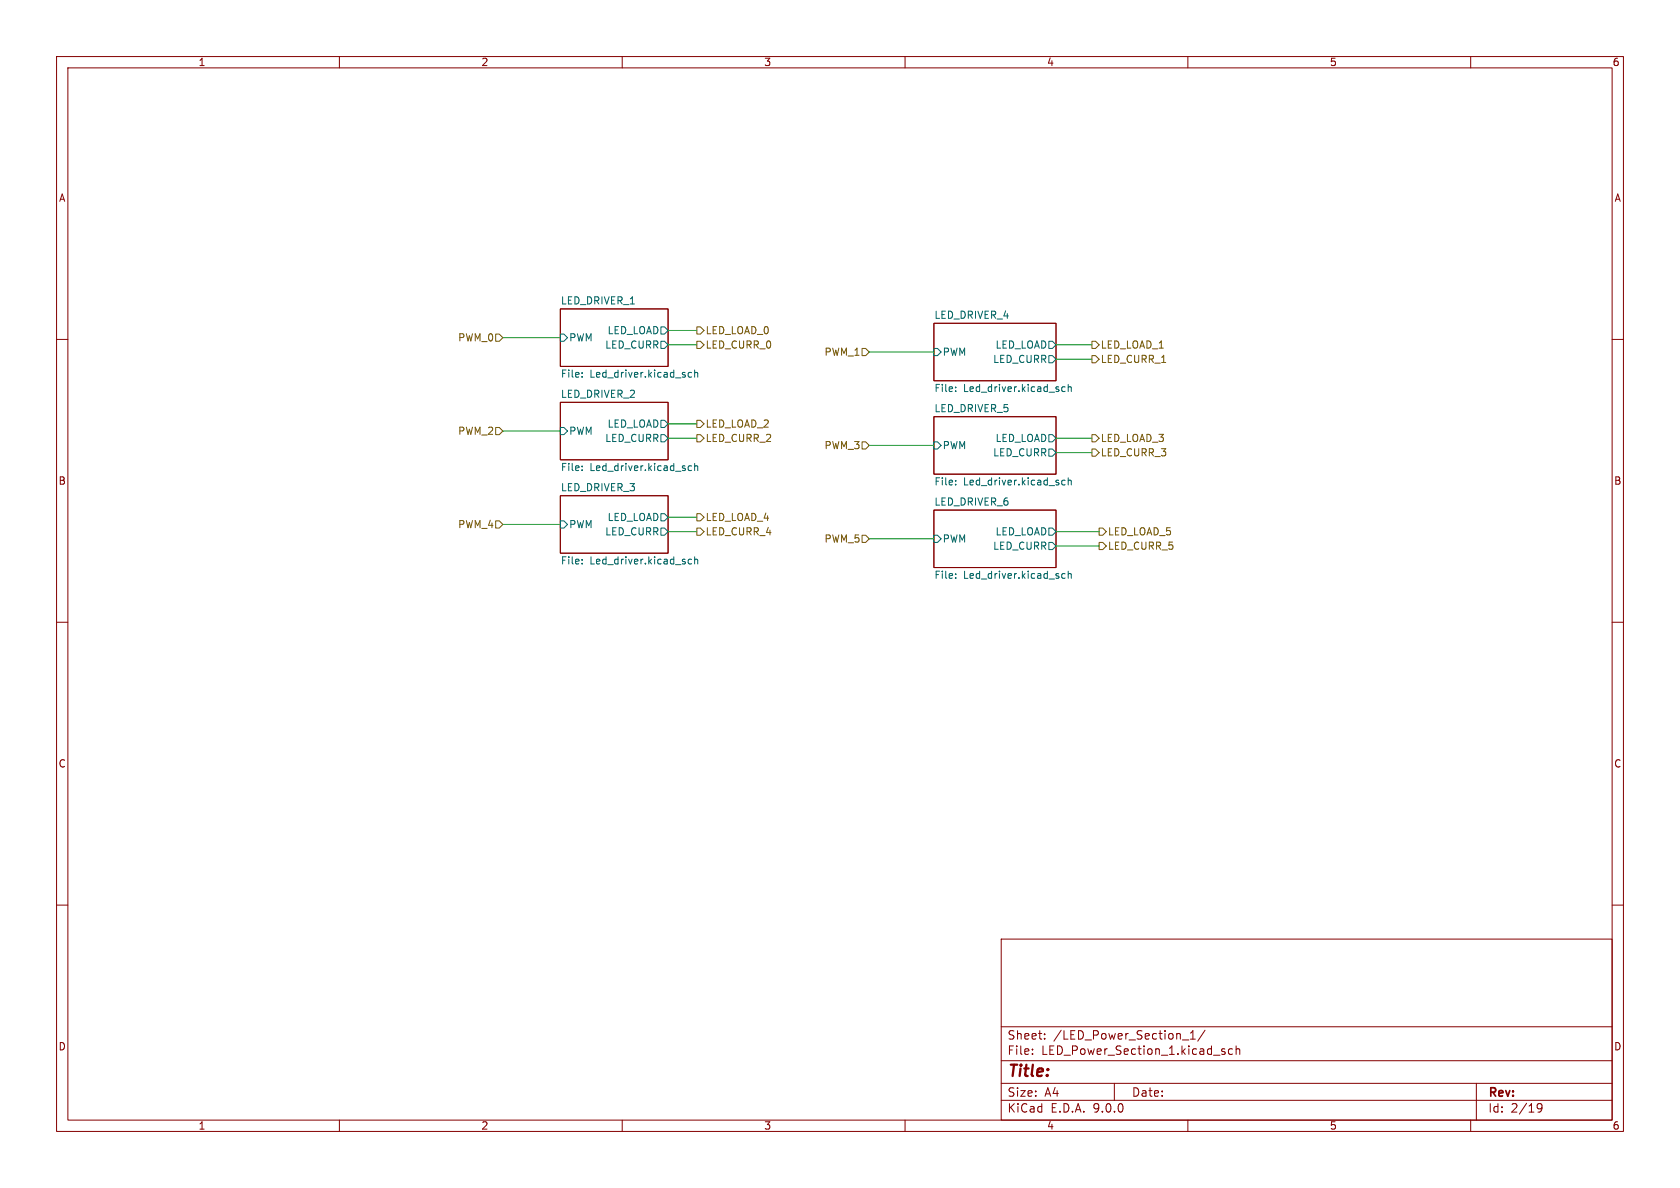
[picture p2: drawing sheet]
<svg xmlns="http://www.w3.org/2000/svg" width="297mm" height="210mm" viewBox="0 0 297 210" stroke-linecap="round" stroke-linejoin="round" font-family="sans-serif">
<g fill="none" stroke="#840000" stroke-width=".18">
<path d="M10 10h277v190h-277zM12 12h273v186h-273zM60 10v2M110 10v2M160 10v2M210 10v2M260 10v2M99.1 54.6h19v10.2h-19zM165.1 57.2h21.6v10.1h-21.6zM10 60h2M99.1 71.1h19v10.2h-19zM165.1 73.7h21.6v10.1h-21.6z"/>
<path d="M285 60h2M99.1 87.6h19v10.2h-19zM165.1 90.2h21.6v10.1h-21.6zM10 110h2M285 110h2M10 160h2M177 166h108v32h-108zM285 160h2M60 198v2M110 198v2M160 198v2M177 194.5h108"/>
<path d="M177 191.5h108M177 187.5h108M177 181.5h108M182.5 186.3v.1M182.5 185.5v.1M184.7 183.6v.1M184.7 182.8v.1M197 191.5v3M209 183.8h1.2M210 198v2M210.5 183.7h.8M210.5 182.6l.4-.4v1.5"/>
<path d="M213 182.1l-1.3 2M216 185.8l.5 .2 .1 .1-.1 .2-.4 .1M216 185.5h.5M217.9 185.5l-.4-.1-.3 .3v.4l.1 .2h.6M218.5 185.5l.2-.1 .4 .1 .1 .9M218.5 184.9v1.5M260 198v2M261 191.5v6.5M271.7 195.4l.3-.3 .5 .1a.99 .99 0 0 1-.3 1.4h-.3M271.7 195.7l.3 .3h.3l.3-.3"/>
</g>
<g fill="none" stroke="#006464" stroke-width=".18">
<path d="M99.1 59.1h.6l.6 .6-.6 .6h-.6zM116.8 57.8h.7l.6 .6-.6 .7h-.7zM99.1 75.6h.6l.6 .6-.6 .6h-.6zM102.9 66.6v.1M102.9 65.9v.1M116.8 60.3h.7l.6 .7-.6 .6h-.7zM116.8 76.8h.7l.6 .7-.6 .6h-.7zM116.8 74.3h.7l.6 .6-.6 .7h-.7zM122.3 65.9l-.4-.1-.2 .3 .1 .5h.5M122.8 66l.2-.2 .3 .1 .1 .8M122.8 65.4v1.3M165.1 78.1h.6l.7 .6-.7 .7h-.6z"/>
<path d="M165.1 61.6h.6l.7 .6-.7 .7h-.6zM168.9 68.4v.2M168.9 69.1v.1M185.4 79.4h.7l.6 .6-.6 .6h-.7zM185.4 76.8h.7l.6 .7-.6 .6h-.7zM185.4 62.9h.7l.6 .6-.6 .6h-.7zM185.4 60.3h.7l.6 .7-.6 .6h-.7zM188.3 68.4h-.4l-.2 .2 .1 .6h.5M188.8 67.9v1.3M188.8 68.5l.2-.1h.3l.1 .8M99.1 92.1h.6l.6 .6-.6 .6h-.6zM102.9 82.4v.1"/>
<path d="M102.9 83.1v.1M102.9 98.9v.1M102.9 99.6v.1M116.8 93.3h.7l.6 .7-.6 .6h-.7zM116.8 90.8h.7l.6 .6-.6 .7h-.7zM122.3 82.4l-.4-.1-.2 .3 .1 .5h.5M122.3 98.9h-.4l-.2 .2 .1 .5h.5M122.8 81.9v1.3M122.8 98.4v1.3M122.8 82.5l.2-.2 .3 .1 .1 .8M122.8 99l.2-.1h.3l.1 .8M165.1 94.6h.6l.7 .7-.7 .6h-.6z"/>
<path d="M168.9 84.9v.2M168.9 85.6v.1M185.4 95.9h.7l.6 .6-.6 .7h-.7zM185.4 93.3h.7l.6 .7-.6 .6h-.7zM188.3 84.9h-.4l-.2 .2 .1 .6h.5M188.8 84.5v1.2M188.8 85l.2-.1h.3l.1 .8M168.9 102.1v.1M168.9 101.5v.1M188.3 101.5l-.4-.1-.2 .2 .1 .6h.5M188.8 101.5l.2-.1 .3 .1 .1 .7M188.8 101v1.2"/>
</g>
<g fill="none" stroke="#725600" stroke-width=".18">
<path d="M87.6 59.1h.7l.6 .6-.6 .6h-.7zM123.2 57.8h.6l.7 .6-.7 .7h-.6zM87.6 75.6h.7l.6 .6-.6 .6h-.7zM123.2 76.8h.6l.7 .7-.7 .6h-.6zM123.2 60.3h.6l.7 .7-.7 .6h-.6zM123.2 74.3h.6l.7 .6-.7 .7h-.6zM152.4 61.6h.6l.7 .6-.7 .7h-.6zM152.4 78.1h.6l.7 .6-.7 .7h-.6zM193 79.4h.7l.6 .6-.6 .6h-.7zM193 76.8h.7l.6 .7-.6 .6h-.7zM193 60.3h.7l.6 .7-.6 .6h-.7zM193 62.9h.7l.6 .6-.6 .6h-.7z"/>
<path d="M87.6 92.1h.7l.6 .6-.6 .6h-.7zM123.2 93.3h.6l.7 .7-.7 .6h-.6zM123.2 90.8h.6l.7 .6-.7 .7h-.6zM152.4 94.6h.6l.7 .7-.7 .6h-.6zM194.3 93.3h.6l.7 .7-.7 .6h-.6zM194.3 95.9h.6l.7 .6-.7 .7h-.6z"/>
</g>
<g fill="none" stroke="#009600" stroke-width=".18">
<path d="M88.9 59.7h10.2M118.1 58.4h5.1M88.9 76.2h10.2M118.1 74.9h5.1M118.1 61h5.1M118.1 77.5h5.1M153.7 78.7h11.4M153.7 62.2h11.4M186.7 61h6.3M186.7 77.5h6.3M186.7 63.5h6.3M88.9 92.7h10.2"/>
<path d="M118.1 94h5.1M118.1 91.4h5.1M153.7 95.3h11.4M186.7 94h7.6M186.7 96.5h7.6M186.7 80h6.3"/>
</g>
<text font-size="2.8" fill="#840000" x="178" y="190.9">Title:</text>
<g font-size="2.1" fill="#840000">
<text x="178" y="184">Sheet:</text>
<text x="186.2" y="184">/LED_Power_Section_1/</text>
<text x="178" y="186.7">File:</text>
<text x="184.1" y="186.7">LED_Power_Section_1.kicad_sch</text>
<text x="178" y="196.9">KiCad</text>
<text x="178" y="194.1">Size:</text>
<text x="184.7" y="194.1">A4</text>
<text x="185.7" y="196.9">E.D.A.</text>
<text x="193.3" y="196.9">9.0.0</text>
<text x="200" y="194.1">Date:</text>
<text x="263" y="194.3">Rev:</text>
<text x="263" y="196.9">Id:</text>
<text x="267.1" y="196.9">2/19</text>
</g>
<g font-size="1.8" fill="#840000">
<text x="35" y="11.9">1</text>
<text x="85" y="11.9">2</text>
<text x="135" y="11.9">3</text>
<text x="185" y="11.9">4</text>
<text x="235" y="11.9">5</text>
<text x="285" y="11.9">6</text>
<text x="10.3" y="35.9">A</text>
<text x="285.3" y="35.9">A</text>
<text x="10.3" y="85.9">B</text>
<text x="285.3" y="85.9">B</text>
<text x="10.3" y="135.9">C</text>
<text x="285.3" y="135.9">C</text>
<text x="10.3" y="185.9">D</text>
<text x="285.3" y="185.9">D</text>
<text x="35" y="199.9">1</text>
<text x="85" y="199.9">2</text>
<text x="135" y="199.9">3</text>
<text x="185" y="199.9">4</text>
<text x="235" y="199.9">5</text>
<text x="285" y="199.9">6</text>
</g>
<g font-size="1.8" fill="#006464">
<text x="99.1" y="53.9">LED_DRIVER_1</text>
<text x="107.3" y="59.3">LED_LOAD</text>
<text x="165.1" y="56.4">LED_DRIVER_4</text>
<text x="100.5" y="60.6">PWM</text>
<text x="106.9" y="61.8">LED_CURR</text>
<text x="166.6" y="63.1">PWM</text>
<text x="175.5" y="64.4">LED_CURR</text>
<text x="175.9" y="61.8">LED_LOAD</text>
<text x="99.1" y="67.1">File:</text>
<text x="99.1" y="70.4">LED_DRIVER_2</text>
<text x="104.3" y="67.1">Led_driver.kicad_sch</text>
<text x="165.1" y="69.6">File:</text>
<text x="170.3" y="69.6">Led_driver.kicad_sch</text>
<text x="100.5" y="77.1">PWM</text>
<text x="107.3" y="75.8">LED_LOAD</text>
<text x="165.1" y="72.9">LED_DRIVER_5</text>
<text x="99.1" y="83.6">File:</text>
<text x="104.3" y="83.6">Led_driver.kicad_sch</text>
<text x="106.9" y="78.3">LED_CURR</text>
<text x="166.6" y="79.6">PWM</text>
<text x="175.5" y="80.9">LED_CURR</text>
<text x="175.9" y="78.3">LED_LOAD</text>
<text x="99.1" y="86.9">LED_DRIVER_3</text>
<text x="165.1" y="89.5">LED_DRIVER_6</text>
<text x="165.1" y="86.1">File:</text>
<text x="170.3" y="86.1">Led_driver.kicad_sch</text>
<text x="100.5" y="93.6">PWM</text>
<text x="106.9" y="94.8">LED_CURR</text>
<text x="107.3" y="92.3">LED_LOAD</text>
<text x="175.9" y="94.8">LED_LOAD</text>
<text x="99.1" y="100.1">File:</text>
<text x="104.3" y="100.1">Led_driver.kicad_sch</text>
<text x="166.6" y="96.1">PWM</text>
<text x="175.5" y="97.4">LED_CURR</text>
<text x="165.1" y="102.6">File:</text>
<text x="170.3" y="102.6">Led_driver.kicad_sch</text>
</g>
<g font-size="1.8" fill="#725600">
<text x="124.7" y="59.3">LED_LOAD_0</text>
<text x="80.9" y="60.6">PWM_0</text>
<text x="124.7" y="61.8">LED_CURR_0</text>
<text x="145.7" y="63.1">PWM_1</text>
<text x="194.5" y="61.8">LED_LOAD_1</text>
<text x="194.5" y="64.4">LED_CURR_1</text>
<text x="80.9" y="77.1">PWM_2</text>
<text x="124.7" y="75.8">LED_LOAD_2</text>
<text x="124.7" y="78.3">LED_CURR_2</text>
<text x="145.7" y="79.6">PWM_3</text>
<text x="194.5" y="80.9">LED_CURR_3</text>
<text x="194.5" y="78.3">LED_LOAD_3</text>
<text x="80.9" y="93.6">PWM_4</text>
<text x="124.7" y="94.8">LED_CURR_4</text>
<text x="124.7" y="92.3">LED_LOAD_4</text>
<text x="195.8" y="94.8">LED_LOAD_5</text>
<text x="145.7" y="96.1">PWM_5</text>
<text x="195.8" y="97.4">LED_CURR_5</text>
</g>
</svg>
